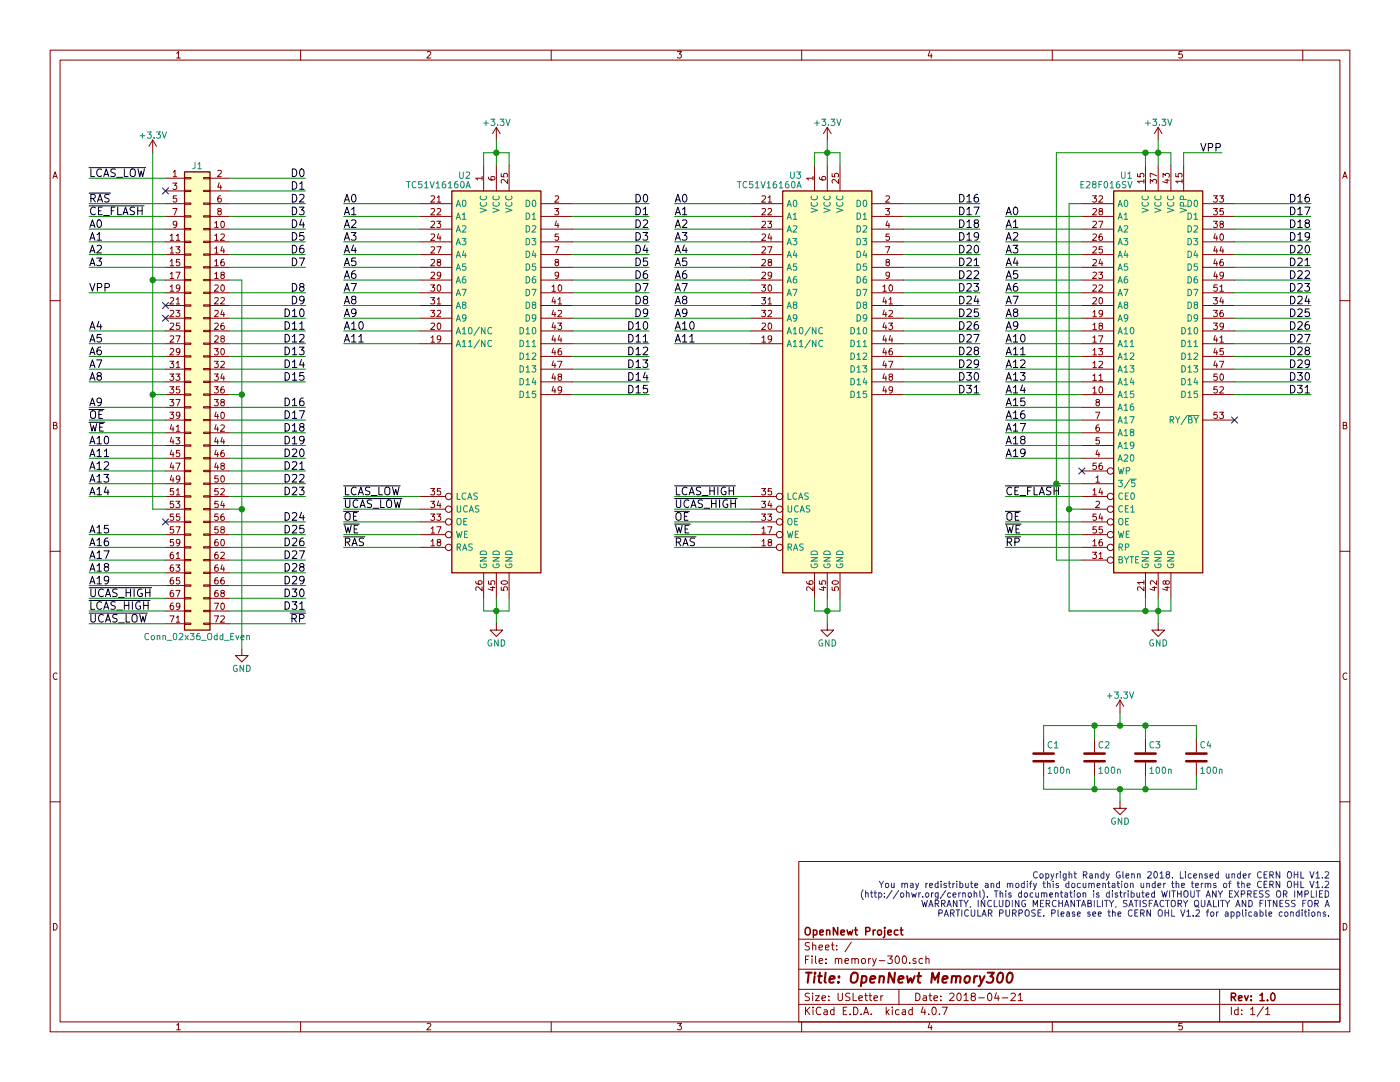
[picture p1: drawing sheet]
EESchema Schematic File Version 2
LIBS:power
LIBS:device
LIBS:switches
LIBS:relays
LIBS:motors
LIBS:transistors
LIBS:conn
LIBS:linear
LIBS:regul
LIBS:74xx
LIBS:cmos4000
LIBS:adc-dac
LIBS:memory
LIBS:xilinx
LIBS:microcontrollers
LIBS:dsp
LIBS:microchip
LIBS:analog_switches
LIBS:motorola
LIBS:texas
LIBS:intel
LIBS:audio
LIBS:interface
LIBS:digital-audio
LIBS:philips
LIBS:display
LIBS:cypress
LIBS:siliconi
LIBS:opto
LIBS:atmel
LIBS:contrib
LIBS:valves
LIBS:memory-300-parts
LIBS:memory-300-cache
EELAYER 25 0
EELAYER END
$Descr USLetter 11000 8500
encoding utf-8
Sheet 1 1
Title "OpenNewt Memory300"
Date "2018-04-21"
Rev "1.0"
Comp "OpenNewt Project"
Comment1 ""
Comment2 ""
Comment3 ""
Comment4 ""
$EndDescr
$Comp
L Conn_02x36_Odd_Even J1
U 1 1
P 1500 3100
F 0 "J1" H 1550 4900 50  0000 C CNN
F 1 "Conn_02x36_Odd_Even" H 1550 1200 50  0000 C CNN
F 2 "" H 1500 3100 50  0001 C CNN
F 3 "" H 1500 3100 50  0001 C CNN
	1    1500 3100
	1    0    0    -1  
$EndComp
Text Label 700  1400 0    60   ~ 0
~LCAS_LOW
NoConn ~ 1300 1500
Text Label 700  1600 0    60   ~ 0
~RAS
Text Label 700  1700 0    60   ~ 0
~CE_FLASH
Text Label 700  1800 0    60   ~ 0
A0
Text Label 700  1900 0    60   ~ 0
A1
Text Label 700  2000 0    60   ~ 0
A2
Text Label 700  2100 0    60   ~ 0
A3
Text Label 700  2300 0    60   ~ 0
VPP
NoConn ~ 1300 2400
NoConn ~ 1300 2500
Text Label 700  2600 0    60   ~ 0
A4
Text Label 700  2700 0    60   ~ 0
A5
Text Label 700  2800 0    60   ~ 0
A6
Text Label 700  2900 0    60   ~ 0
A7
Text Label 700  3000 0    60   ~ 0
A8
Text Label 700  3200 0    60   ~ 0
A9
Text Label 700  3500 0    60   ~ 0
A10
Text Label 700  3600 0    60   ~ 0
A11
Text Label 700  3300 0    60   ~ 0
~OE
Text Label 700  3400 0    60   ~ 0
~WE
Text Label 700  3700 0    60   ~ 0
A12
Text Label 700  3800 0    60   ~ 0
A13
Text Label 700  3900 0    60   ~ 0
A14
Text Label 700  4200 0    60   ~ 0
A15
Text Label 700  4300 0    60   ~ 0
A16
NoConn ~ 1300 4100
Text Label 700  4400 0    60   ~ 0
A17
Text Label 700  4500 0    60   ~ 0
A18
Text Label 700  4600 0    60   ~ 0
A19
Text Label 700  4700 0    60   ~ 0
~UCAS_HIGH
Text Label 700  4800 0    60   ~ 0
~LCAS_HIGH
Text Label 700  4900 0    60   ~ 0
~UCAS_LOW
Wire Wire Line
	700  1400 1300 1400
Wire Wire Line
	1300 1600 700  1600
Wire Wire Line
	700  1700 1300 1700
Wire Wire Line
	1300 1800 700  1800
Wire Wire Line
	700  1900 1300 1900
Wire Wire Line
	1300 2000 700  2000
Wire Wire Line
	700  2100 1300 2100
Wire Wire Line
	1300 2300 700  2300
Wire Wire Line
	700  2600 1300 2600
Wire Wire Line
	1300 2700 700  2700
Wire Wire Line
	700  2800 1300 2800
Wire Wire Line
	1300 2900 700  2900
Wire Wire Line
	700  3000 1300 3000
Wire Wire Line
	700  3200 1300 3200
Wire Wire Line
	1300 3300 700  3300
Wire Wire Line
	700  3400 1300 3400
Wire Wire Line
	1300 3500 700  3500
Wire Wire Line
	700  3600 1300 3600
Wire Wire Line
	1300 3700 700  3700
Wire Wire Line
	700  3800 1300 3800
Wire Wire Line
	1300 3900 700  3900
Wire Wire Line
	1300 4200 700  4200
Wire Wire Line
	700  4300 1300 4300
Wire Wire Line
	1300 4400 700  4400
Wire Wire Line
	700  4500 1300 4500
Wire Wire Line
	1300 4600 700  4600
Wire Wire Line
	700  4700 1300 4700
Wire Wire Line
	1300 4800 700  4800
Wire Wire Line
	700  4900 1300 4900
Text Label 2400 1400 2    60   ~ 0
D0
Text Label 2400 1500 2    60   ~ 0
D1
Text Label 2400 1600 2    60   ~ 0
D2
Text Label 2400 1700 2    60   ~ 0
D3
Text Label 2400 1800 2    60   ~ 0
D4
Text Label 2400 1900 2    60   ~ 0
D5
Text Label 2400 2000 2    60   ~ 0
D6
Text Label 2400 2100 2    60   ~ 0
D7
Text Label 2400 2300 2    60   ~ 0
D8
Text Label 2400 2400 2    60   ~ 0
D9
Text Label 2400 2500 2    60   ~ 0
D10
Text Label 2400 2600 2    60   ~ 0
D11
Text Label 2400 2700 2    60   ~ 0
D12
Text Label 2400 2800 2    60   ~ 0
D13
Text Label 2400 2900 2    60   ~ 0
D14
Text Label 2400 3000 2    60   ~ 0
D15
Text Label 2400 3200 2    60   ~ 0
D16
Text Label 2400 3300 2    60   ~ 0
D17
Text Label 2400 3400 2    60   ~ 0
D18
Text Label 2400 3500 2    60   ~ 0
D19
Text Label 2400 3600 2    60   ~ 0
D20
Text Label 2400 3700 2    60   ~ 0
D21
Text Label 2400 3800 2    60   ~ 0
D22
Text Label 2400 3900 2    60   ~ 0
D23
Text Label 2400 4100 2    60   ~ 0
D24
Text Label 2400 4200 2    60   ~ 0
D25
Text Label 2400 4300 2    60   ~ 0
D26
Text Label 2400 4400 2    60   ~ 0
D27
Text Label 2400 4500 2    60   ~ 0
D28
Text Label 2400 4600 2    60   ~ 0
D29
Text Label 2400 4700 2    60   ~ 0
D30
Text Label 2400 4800 2    60   ~ 0
D31
Text Label 2400 4900 2    60   ~ 0
~RP
$Comp
L GND #PWR2
U 1 1
P 1900 5100
F 0 "#PWR2" H 1900 4850 50  0001 C CNN
F 1 "GND" H 1900 4950 50  0000 C CNN
F 2 "" H 1900 5100 50  0001 C CNN
F 3 "" H 1900 5100 50  0001 C CNN
	1    1900 5100
	1    0    0    -1  
$EndComp
Wire Wire Line
	1900 2200 1900 5100
Wire Wire Line
	1900 2200 1800 2200
Wire Wire Line
	1800 3100 1900 3100
Connection ~ 1900 3100
Wire Wire Line
	1800 3000 2400 3000
Wire Wire Line
	2400 2900 1800 2900
Wire Wire Line
	1800 2800 2400 2800
Wire Wire Line
	2400 2700 1800 2700
Wire Wire Line
	1800 2600 2400 2600
Wire Wire Line
	2400 2500 1800 2500
Wire Wire Line
	1800 2400 2400 2400
Wire Wire Line
	2400 2300 1800 2300
Wire Wire Line
	2400 1400 1800 1400
Wire Wire Line
	1800 1500 2400 1500
Wire Wire Line
	2400 1600 1800 1600
Wire Wire Line
	1800 1700 2400 1700
Wire Wire Line
	2400 1800 1800 1800
Wire Wire Line
	1800 1900 2400 1900
Wire Wire Line
	2400 2000 1800 2000
Wire Wire Line
	1800 2100 2400 2100
Wire Wire Line
	2400 3200 1800 3200
Wire Wire Line
	1800 3300 2400 3300
Wire Wire Line
	2400 3400 1800 3400
Wire Wire Line
	1800 3500 2400 3500
Wire Wire Line
	2400 3600 1800 3600
Wire Wire Line
	1800 3700 2400 3700
Wire Wire Line
	2400 3800 1800 3800
Wire Wire Line
	1800 3900 2400 3900
Wire Wire Line
	2400 4100 1800 4100
Wire Wire Line
	1800 4000 1900 4000
Connection ~ 1900 4000
Wire Wire Line
	2400 4200 1800 4200
Wire Wire Line
	1800 4300 2400 4300
Wire Wire Line
	2400 4400 1800 4400
Wire Wire Line
	1800 4500 2400 4500
Wire Wire Line
	2400 4600 1800 4600
Wire Wire Line
	1800 4700 2400 4700
Wire Wire Line
	2400 4900 1800 4900
Wire Wire Line
	1800 4800 2400 4800
$Comp
L +3.3V #PWR1
U 1 1
P 1200 1200
F 0 "#PWR1" H 1200 1050 50  0001 C CNN
F 1 "+3.3V" H 1200 1340 50  0000 C CNN
F 2 "" H 1200 1200 50  0001 C CNN
F 3 "" H 1200 1200 50  0001 C CNN
	1    1200 1200
	1    0    0    -1  
$EndComp
Wire Wire Line
	1200 1200 1200 4000
Connection ~ 1200 3100
Wire Wire Line
	1200 3100 1300 3100
Wire Wire Line
	1200 4000 1300 4000
Wire Wire Line
	1300 2200 1200 2200
Connection ~ 1200 2200
$Comp
L C C1
U 1 1
P 8200 5950
F 0 "C1" H 8225 6050 50  0000 L CNN
F 1 "100n" H 8225 5850 50  0000 L CNN
F 2 "Capacitors_SMD:C_0603" H 8238 5800 50  0001 C CNN
F 3 "" H 8200 5950 50  0001 C CNN
	1    8200 5950
	1    0    0    -1  
$EndComp
$Comp
L C C2
U 1 1
P 8600 5950
F 0 "C2" H 8625 6050 50  0000 L CNN
F 1 "100n" H 8625 5850 50  0000 L CNN
F 2 "Capacitors_SMD:C_0603" H 8638 5800 50  0001 C CNN
F 3 "" H 8600 5950 50  0001 C CNN
	1    8600 5950
	1    0    0    -1  
$EndComp
$Comp
L C C3
U 1 1
P 9000 5950
F 0 "C3" H 9025 6050 50  0000 L CNN
F 1 "100n" H 9025 5850 50  0000 L CNN
F 2 "Capacitors_SMD:C_0603" H 9038 5800 50  0001 C CNN
F 3 "" H 9000 5950 50  0001 C CNN
	1    9000 5950
	1    0    0    -1  
$EndComp
$Comp
L C C4
U 1 1
P 9400 5950
F 0 "C4" H 9425 6050 50  0000 L CNN
F 1 "100n" H 9425 5850 50  0000 L CNN
F 2 "Capacitors_SMD:C_0603" H 9438 5800 50  0001 C CNN
F 3 "" H 9400 5950 50  0001 C CNN
	1    9400 5950
	1    0    0    -1  
$EndComp
$Comp
L GND #PWR4
U 1 1
P 8800 6300
F 0 "#PWR4" H 8800 6050 50  0001 C CNN
F 1 "GND" H 8800 6150 50  0000 C CNN
F 2 "" H 8800 6300 50  0001 C CNN
F 3 "" H 8800 6300 50  0001 C CNN
	1    8800 6300
	1    0    0    -1  
$EndComp
$Comp
L +3.3V #PWR3
U 1 1
P 8800 5600
F 0 "#PWR3" H 8800 5450 50  0001 C CNN
F 1 "+3.3V" H 8800 5740 50  0000 C CNN
F 2 "" H 8800 5600 50  0001 C CNN
F 3 "" H 8800 5600 50  0001 C CNN
	1    8800 5600
	1    0    0    -1  
$EndComp
Wire Wire Line
	8800 5700 8800 5600
Wire Wire Line
	8200 5700 9400 5700
Wire Wire Line
	8200 5700 8200 5800
Wire Wire Line
	9400 5700 9400 5800
Connection ~ 8800 5700
Wire Wire Line
	9000 5800 9000 5700
Connection ~ 9000 5700
Wire Wire Line
	8600 5800 8600 5700
Connection ~ 8600 5700
Wire Wire Line
	8200 6100 8200 6200
Wire Wire Line
	8200 6200 9400 6200
Wire Wire Line
	8800 6200 8800 6300
Wire Wire Line
	9400 6200 9400 6100
Connection ~ 8800 6200
Wire Wire Line
	9000 6100 9000 6200
Connection ~ 9000 6200
Wire Wire Line
	8600 6100 8600 6200
Connection ~ 8600 6200
$Comp
L E28F016SV U1
U 1 1
P 9100 3000
F 0 "U1" H 8900 4625 50  0000 R CNN
F 1 "E28F016SV" H 8900 4550 50  0000 R CNN
F 2 "Housings_SSOP:TSOP-I-56_18.4x14mm_Pitch0.5mm" H 9150 1450 50  0001 L CNN
F 3 "" H 9100 3450 50  0001 C CNN
	1    9100 3000
	1    0    0    -1  
$EndComp
Text Label 10300 1600 2    60   ~ 0
D16
Text Label 10300 1700 2    60   ~ 0
D17
Text Label 10300 1800 2    60   ~ 0
D18
Text Label 10300 1900 2    60   ~ 0
D19
Text Label 10300 2000 2    60   ~ 0
D20
Text Label 10300 2100 2    60   ~ 0
D21
Text Label 10300 2200 2    60   ~ 0
D22
Text Label 10300 2300 2    60   ~ 0
D23
Wire Wire Line
	10300 1600 9700 1600
Wire Wire Line
	9700 1700 10300 1700
Wire Wire Line
	10300 1800 9700 1800
Wire Wire Line
	9700 1900 10300 1900
Wire Wire Line
	10300 2000 9700 2000
Wire Wire Line
	9700 2100 10300 2100
Wire Wire Line
	10300 2200 9700 2200
Wire Wire Line
	9700 2300 10300 2300
Text Label 10300 2400 2    60   ~ 0
D24
Text Label 10300 2500 2    60   ~ 0
D25
Text Label 10300 2600 2    60   ~ 0
D26
Text Label 10300 2700 2    60   ~ 0
D27
Text Label 10300 2800 2    60   ~ 0
D28
Text Label 10300 2900 2    60   ~ 0
D29
Text Label 10300 3000 2    60   ~ 0
D30
Text Label 10300 3100 2    60   ~ 0
D31
Wire Wire Line
	10300 2400 9700 2400
Wire Wire Line
	10300 2500 9700 2500
Wire Wire Line
	9700 2600 10300 2600
Wire Wire Line
	10300 2700 9700 2700
Wire Wire Line
	9700 2800 10300 2800
Wire Wire Line
	10300 2900 9700 2900
Wire Wire Line
	9700 3000 10300 3000
Wire Wire Line
	9700 3100 10300 3100
Text Label 7900 3200 0    60   ~ 0
A15
Text Label 7900 3300 0    60   ~ 0
A16
Text Label 7900 3400 0    60   ~ 0
A17
Text Label 7900 3500 0    60   ~ 0
A18
Text Label 7900 3600 0    60   ~ 0
A19
Wire Wire Line
	8500 3200 7900 3200
Wire Wire Line
	7900 3300 8500 3300
Wire Wire Line
	8500 3400 7900 3400
Wire Wire Line
	7900 3500 8500 3500
Wire Wire Line
	8500 3600 7900 3600
Text Label 7900 2700 0    60   ~ 0
A10
Text Label 7900 2800 0    60   ~ 0
A11
Text Label 7900 2900 0    60   ~ 0
A12
Text Label 7900 3000 0    60   ~ 0
A13
Text Label 7900 3100 0    60   ~ 0
A14
Wire Wire Line
	8500 2700 7900 2700
Wire Wire Line
	7900 2800 8500 2800
Wire Wire Line
	8500 2900 7900 2900
Wire Wire Line
	7900 3000 8500 3000
Wire Wire Line
	8500 3100 7900 3100
Text Label 7900 2100 0    60   ~ 0
A4
Text Label 7900 2200 0    60   ~ 0
A5
Text Label 7900 2300 0    60   ~ 0
A6
Text Label 7900 2400 0    60   ~ 0
A7
Text Label 7900 2500 0    60   ~ 0
A8
Text Label 7900 2600 0    60   ~ 0
A9
Wire Wire Line
	7900 2100 8500 2100
Wire Wire Line
	8500 2200 7900 2200
Wire Wire Line
	7900 2300 8500 2300
Wire Wire Line
	8500 2400 7900 2400
Wire Wire Line
	7900 2500 8500 2500
Wire Wire Line
	7900 2600 8500 2600
Text Label 7900 1700 0    60   ~ 0
A0
Text Label 7900 1800 0    60   ~ 0
A1
Text Label 7900 1900 0    60   ~ 0
A2
Text Label 7900 2000 0    60   ~ 0
A3
Wire Wire Line
	8500 1700 7900 1700
Wire Wire Line
	7900 1800 8500 1800
Wire Wire Line
	8500 1900 7900 1900
Wire Wire Line
	7900 2000 8500 2000
Wire Wire Line
	8500 4000 8400 4000
Wire Wire Line
	8400 1600 8400 4800
Wire Wire Line
	8400 1600 8500 1600
Text Label 7900 4100 0    60   ~ 0
~OE
Text Label 7900 4200 0    60   ~ 0
~WE
Wire Wire Line
	8500 4100 7900 4100
Wire Wire Line
	7900 4200 8500 4200
Text Label 7900 4300 0    60   ~ 0
~RP
Wire Wire Line
	7900 4300 8500 4300
Wire Wire Line
	9200 4800 9200 4700
Wire Wire Line
	8400 4800 9200 4800
Connection ~ 8400 4000
Wire Wire Line
	9000 4700 9000 4800
Connection ~ 9000 4800
Wire Wire Line
	9100 4700 9100 4900
Connection ~ 9100 4800
Wire Wire Line
	8300 4400 8500 4400
Wire Wire Line
	8300 1200 8300 4400
Wire Wire Line
	8300 3800 8500 3800
Text Label 7900 3900 0    60   ~ 0
~CE_FLASH
Wire Wire Line
	7900 3900 8500 3900
$Comp
L +3.3V #PWR5
U 1 1
P 9100 1100
F 0 "#PWR5" H 9100 950 50  0001 C CNN
F 1 "+3.3V" H 9100 1240 50  0000 C CNN
F 2 "" H 9100 1100 50  0001 C CNN
F 3 "" H 9100 1100 50  0001 C CNN
	1    9100 1100
	1    0    0    -1  
$EndComp
Wire Wire Line
	9000 1300 9000 1200
Wire Wire Line
	8300 1200 9200 1200
Wire Wire Line
	9100 1100 9100 1300
Wire Wire Line
	9200 1200 9200 1300
Connection ~ 9100 1200
Connection ~ 8300 3800
Connection ~ 9000 1200
$Comp
L GND #PWR6
U 1 1
P 9100 4900
F 0 "#PWR6" H 9100 4650 50  0001 C CNN
F 1 "GND" H 9100 4750 50  0000 C CNN
F 2 "" H 9100 4900 50  0001 C CNN
F 3 "" H 9100 4900 50  0001 C CNN
	1    9100 4900
	1    0    0    -1  
$EndComp
Text Label 9600 1200 2    60   ~ 0
VPP
Wire Wire Line
	9300 1200 9600 1200
Wire Wire Line
	9300 1200 9300 1300
NoConn ~ 9700 3300
NoConn ~ 8500 3700
$Comp
L TC51V16160A U3
U 1 1
P 6500 3000
F 0 "U3" H 6300 4625 50  0000 R CNN
F 1 "TC51V16160A" H 6300 4550 50  0000 R CNN
F 2 "" H 6550 1450 50  0001 L CNN
F 3 "" H 6500 3450 50  0001 C CNN
	1    6500 3000
	1    0    0    -1  
$EndComp
Text Label 7700 1600 2    60   ~ 0
D16
Text Label 7700 1700 2    60   ~ 0
D17
Text Label 7700 1800 2    60   ~ 0
D18
Text Label 7700 1900 2    60   ~ 0
D19
Text Label 7700 2000 2    60   ~ 0
D20
Text Label 7700 2100 2    60   ~ 0
D21
Text Label 7700 2200 2    60   ~ 0
D22
Text Label 7700 2300 2    60   ~ 0
D23
Wire Wire Line
	7700 1600 7100 1600
Wire Wire Line
	7100 1700 7700 1700
Wire Wire Line
	7700 1800 7100 1800
Wire Wire Line
	7100 1900 7700 1900
Wire Wire Line
	7700 2000 7100 2000
Wire Wire Line
	7100 2100 7700 2100
Wire Wire Line
	7700 2200 7100 2200
Wire Wire Line
	7100 2300 7700 2300
Text Label 7700 2400 2    60   ~ 0
D24
Text Label 7700 2500 2    60   ~ 0
D25
Text Label 7700 2600 2    60   ~ 0
D26
Text Label 7700 2700 2    60   ~ 0
D27
Text Label 7700 2800 2    60   ~ 0
D28
Text Label 7700 2900 2    60   ~ 0
D29
Text Label 7700 3000 2    60   ~ 0
D30
Text Label 7700 3100 2    60   ~ 0
D31
Wire Wire Line
	7700 2400 7100 2400
Wire Wire Line
	7700 2500 7100 2500
Wire Wire Line
	7100 2600 7700 2600
Wire Wire Line
	7700 2700 7100 2700
Wire Wire Line
	7100 2800 7700 2800
Wire Wire Line
	7700 2900 7100 2900
Wire Wire Line
	7100 3000 7700 3000
Wire Wire Line
	7100 3100 7700 3100
Text Label 5300 2600 0    60   ~ 0
A10
Text Label 5300 2700 0    60   ~ 0
A11
Wire Wire Line
	5900 2600 5300 2600
Wire Wire Line
	5300 2700 5900 2700
Text Label 5300 2000 0    60   ~ 0
A4
Text Label 5300 2100 0    60   ~ 0
A5
Text Label 5300 2200 0    60   ~ 0
A6
Text Label 5300 2300 0    60   ~ 0
A7
Text Label 5300 2400 0    60   ~ 0
A8
Text Label 5300 2500 0    60   ~ 0
A9
Wire Wire Line
	5300 2000 5900 2000
Wire Wire Line
	5900 2100 5300 2100
Wire Wire Line
	5300 2200 5900 2200
Wire Wire Line
	5900 2300 5300 2300
Wire Wire Line
	5300 2400 5900 2400
Wire Wire Line
	5300 2500 5900 2500
Text Label 5300 1600 0    60   ~ 0
A0
Text Label 5300 1700 0    60   ~ 0
A1
Text Label 5300 1800 0    60   ~ 0
A2
Text Label 5300 1900 0    60   ~ 0
A3
Wire Wire Line
	5900 1600 5300 1600
Wire Wire Line
	5300 1700 5900 1700
Wire Wire Line
	5900 1800 5300 1800
Wire Wire Line
	5300 1900 5900 1900
Wire Wire Line
	6400 4700 6400 4800
Wire Wire Line
	6400 4800 6600 4800
Wire Wire Line
	6600 4800 6600 4700
Wire Wire Line
	6500 4700 6500 4900
Connection ~ 6500 4800
Text Label 5300 4000 0    60   ~ 0
~UCAS_HIGH
Text Label 5300 3900 0    60   ~ 0
~LCAS_HIGH
Wire Wire Line
	5300 4000 5900 4000
Wire Wire Line
	5900 3900 5300 3900
Text Label 5300 4100 0    60   ~ 0
~OE
Text Label 5300 4200 0    60   ~ 0
~WE
Wire Wire Line
	5900 4100 5300 4100
Wire Wire Line
	5300 4200 5900 4200
Text Label 5300 4300 0    60   ~ 0
~RAS
Wire Wire Line
	5900 4300 5300 4300
$Comp
L GND #PWR?
U 1 1
P 6500 4900
F 0 "#PWR?" H 6500 4650 50  0001 C CNN
F 1 "GND" H 6500 4750 50  0000 C CNN
F 2 "" H 6500 4900 50  0001 C CNN
F 3 "" H 6500 4900 50  0001 C CNN
	1    6500 4900
	1    0    0    -1  
$EndComp
$Comp
L +3.3V #PWR?
U 1 1
P 6500 1100
F 0 "#PWR?" H 6500 950 50  0001 C CNN
F 1 "+3.3V" H 6500 1240 50  0000 C CNN
F 2 "" H 6500 1100 50  0001 C CNN
F 3 "" H 6500 1100 50  0001 C CNN
	1    6500 1100
	1    0    0    -1  
$EndComp
Wire Wire Line
	6400 1300 6400 1200
Wire Wire Line
	6500 1100 6500 1300
Wire Wire Line
	6600 1200 6600 1300
Connection ~ 6500 1200
Wire Wire Line
	6400 1200 6600 1200
$Comp
L TC51V16160A U2
U 1 1
P 3900 3000
F 0 "U2" H 3700 4625 50  0000 R CNN
F 1 "TC51V16160A" H 3700 4550 50  0000 R CNN
F 2 "" H 3950 1450 50  0001 L CNN
F 3 "" H 3900 3450 50  0001 C CNN
	1    3900 3000
	1    0    0    -1  
$EndComp
Text Label 2700 2600 0    60   ~ 0
A10
Text Label 2700 2700 0    60   ~ 0
A11
Wire Wire Line
	3300 2600 2700 2600
Wire Wire Line
	2700 2700 3300 2700
Text Label 2700 2000 0    60   ~ 0
A4
Text Label 2700 2100 0    60   ~ 0
A5
Text Label 2700 2200 0    60   ~ 0
A6
Text Label 2700 2300 0    60   ~ 0
A7
Text Label 2700 2400 0    60   ~ 0
A8
Text Label 2700 2500 0    60   ~ 0
A9
Wire Wire Line
	2700 2000 3300 2000
Wire Wire Line
	3300 2100 2700 2100
Wire Wire Line
	2700 2200 3300 2200
Wire Wire Line
	3300 2300 2700 2300
Wire Wire Line
	2700 2400 3300 2400
Wire Wire Line
	2700 2500 3300 2500
Text Label 2700 1600 0    60   ~ 0
A0
Text Label 2700 1700 0    60   ~ 0
A1
Text Label 2700 1800 0    60   ~ 0
A2
Text Label 2700 1900 0    60   ~ 0
A3
Wire Wire Line
	3300 1600 2700 1600
Wire Wire Line
	2700 1700 3300 1700
Wire Wire Line
	3300 1800 2700 1800
Wire Wire Line
	2700 1900 3300 1900
Wire Wire Line
	3800 4700 3800 4800
Wire Wire Line
	3800 4800 4000 4800
Wire Wire Line
	4000 4800 4000 4700
Wire Wire Line
	3900 4700 3900 4900
Connection ~ 3900 4800
Text Label 2700 4000 0    60   ~ 0
~UCAS_LOW
Text Label 2700 3900 0    60   ~ 0
~LCAS_LOW
Wire Wire Line
	2700 4000 3300 4000
Wire Wire Line
	3300 3900 2700 3900
Text Label 2700 4100 0    60   ~ 0
~OE
Text Label 2700 4200 0    60   ~ 0
~WE
Wire Wire Line
	3300 4100 2700 4100
Wire Wire Line
	2700 4200 3300 4200
Text Label 2700 4300 0    60   ~ 0
~RAS
Wire Wire Line
	3300 4300 2700 4300
$Comp
L GND #PWR?
U 1 1
P 3900 4900
F 0 "#PWR?" H 3900 4650 50  0001 C CNN
F 1 "GND" H 3900 4750 50  0000 C CNN
F 2 "" H 3900 4900 50  0001 C CNN
F 3 "" H 3900 4900 50  0001 C CNN
	1    3900 4900
	1    0    0    -1  
$EndComp
$Comp
L +3.3V #PWR?
U 1 1
P 3900 1100
F 0 "#PWR?" H 3900 950 50  0001 C CNN
F 1 "+3.3V" H 3900 1240 50  0000 C CNN
F 2 "" H 3900 1100 50  0001 C CNN
F 3 "" H 3900 1100 50  0001 C CNN
	1    3900 1100
	1    0    0    -1  
$EndComp
Wire Wire Line
	3800 1300 3800 1200
Wire Wire Line
	3900 1100 3900 1300
Wire Wire Line
	4000 1200 4000 1300
Connection ~ 3900 1200
Wire Wire Line
	3800 1200 4000 1200
Text Label 5100 1600 2    60   ~ 0
D0
Text Label 5100 1700 2    60   ~ 0
D1
Text Label 5100 1800 2    60   ~ 0
D2
Text Label 5100 1900 2    60   ~ 0
D3
Text Label 5100 2000 2    60   ~ 0
D4
Text Label 5100 2100 2    60   ~ 0
D5
Text Label 5100 2200 2    60   ~ 0
D6
Text Label 5100 2300 2    60   ~ 0
D7
Wire Wire Line
	5100 1600 4500 1600
Wire Wire Line
	4500 1700 5100 1700
Wire Wire Line
	5100 1800 4500 1800
Wire Wire Line
	4500 1900 5100 1900
Wire Wire Line
	5100 2000 4500 2000
Wire Wire Line
	4500 2100 5100 2100
Wire Wire Line
	5100 2200 4500 2200
Wire Wire Line
	4500 2300 5100 2300
Text Label 5100 2400 2    60   ~ 0
D8
Text Label 5100 2500 2    60   ~ 0
D9
Text Label 5100 2600 2    60   ~ 0
D10
Text Label 5100 2700 2    60   ~ 0
D11
Text Label 5100 2800 2    60   ~ 0
D12
Text Label 5100 2900 2    60   ~ 0
D13
Text Label 5100 3000 2    60   ~ 0
D14
Text Label 5100 3100 2    60   ~ 0
D15
Wire Wire Line
	4500 3100 5100 3100
Wire Wire Line
	5100 3000 4500 3000
Wire Wire Line
	4500 2900 5100 2900
Wire Wire Line
	5100 2800 4500 2800
Wire Wire Line
	4500 2700 5100 2700
Wire Wire Line
	5100 2600 4500 2600
Wire Wire Line
	4500 2500 5100 2500
Wire Wire Line
	5100 2400 4500 2400
Text Notes 10450 7200 2    50   ~ 0
Copyright Randy Glenn 2018. Licensed under CERN OHL V1.2\nYou may redistribute and modify this documentation under the terms of the CERN OHL V1.2\n(http://ohwr.org/cernohl). This documentation is distributed WITHOUT ANY EXPRESS OR IMPLIED\nWARRANTY, INCLUDING MERCHANTABILITY, SATISFACTORY QUALITY AND FITNESS FOR A\nPARTICULAR PURPOSE. Please see the CERN OHL V1.2 for applicable conditions.
$EndSCHEMATC
